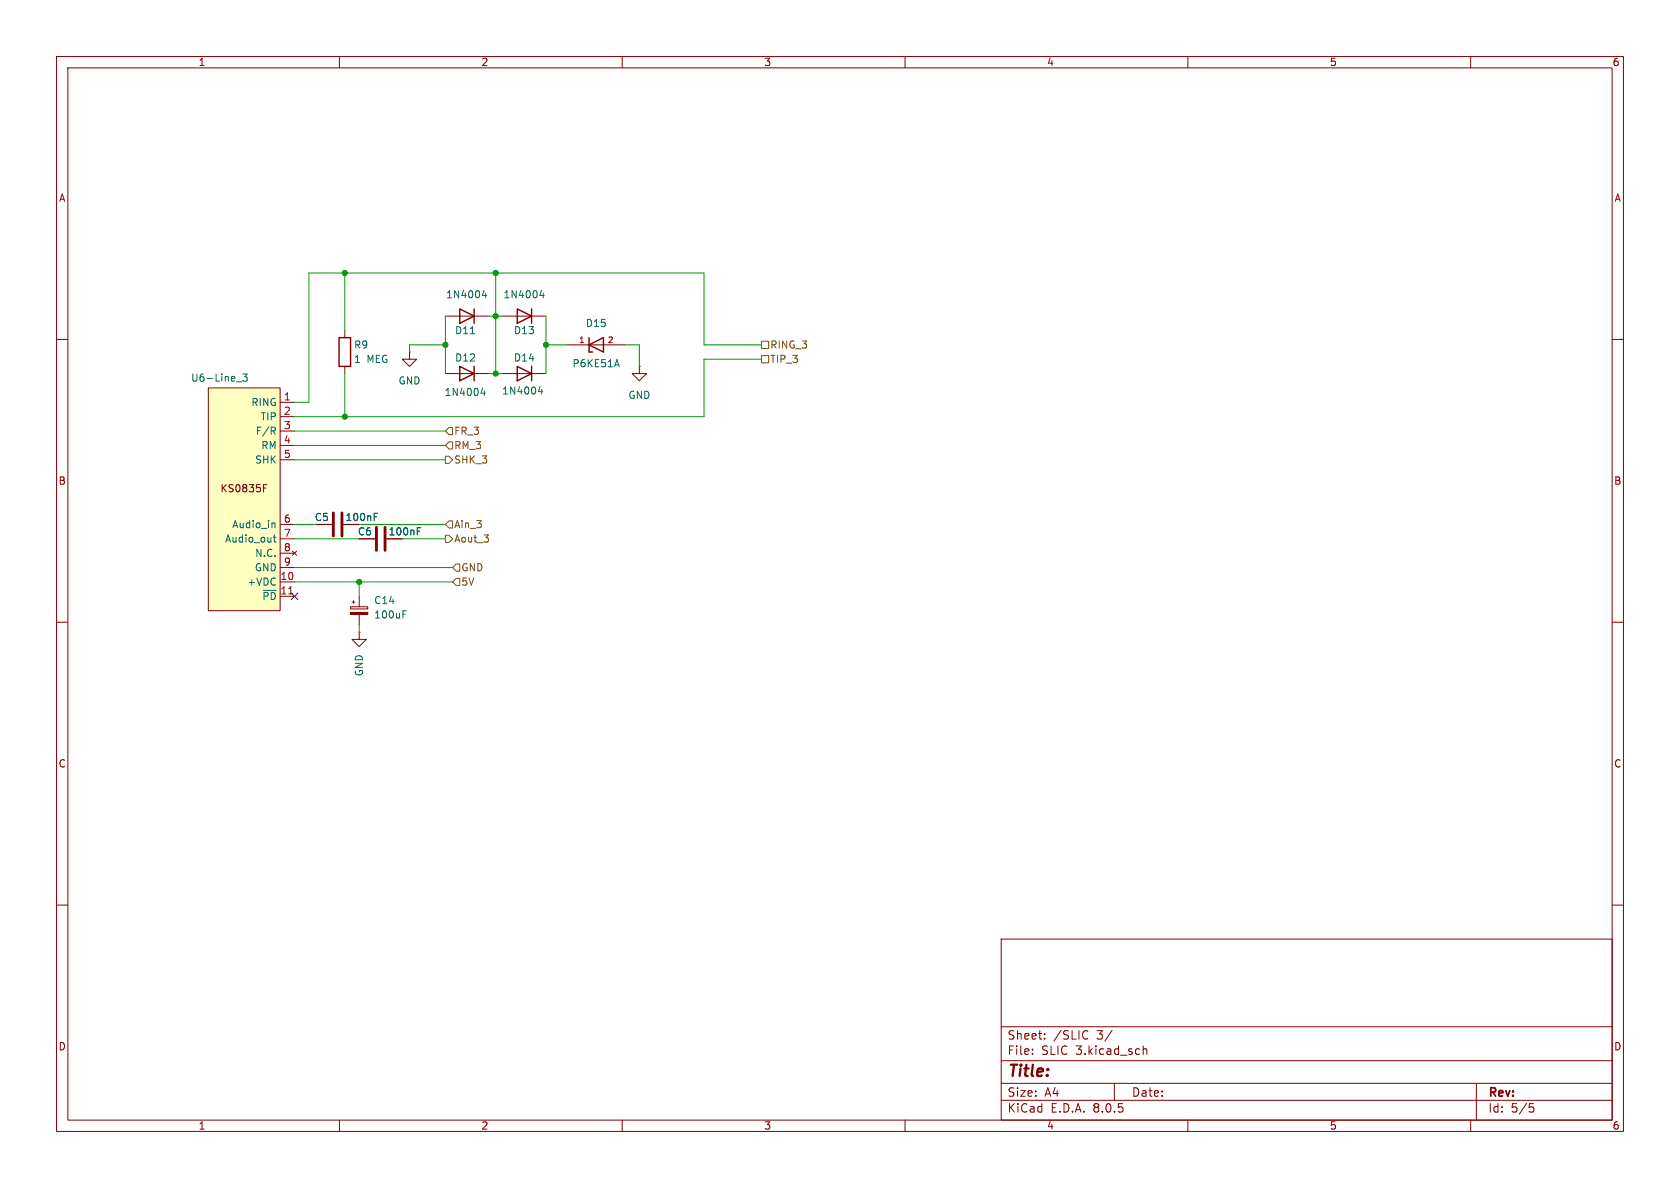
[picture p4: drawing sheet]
<svg xmlns="http://www.w3.org/2000/svg" width="297mm" height="210mm" viewBox="0 0 297 210" stroke-linecap="round" stroke-linejoin="round" font-family="sans-serif">
<g fill="none" stroke="#840000" stroke-width=".18">
<path d="M10 10h277v190h-277zM12 12h273v186h-273zM60 10v2M110 10v2M160 10v2M210 10v2M260 10v2M10 60h2M285 60h2M10 110h2M62 107.3h3v.3h-3zM62.2 106.4h.5"/>
<path d="M62.5 106.2v.5M63.5 105.4v1.9M63.5 108.6v1.9M285 110h2M10 160h2M285 160h2M177 166h108v32h-108zM60 198v2M110 198v2M160 198v2M177 194.5h108M177 191.5h108"/>
<path d="M177 187.5h108M177 181.5h108M182.5 186.3v.1M182.5 185.5v.1M184.7 183.6v.1M184.7 182.8v.1M192 182.2l.3 .1M192.3 183.6l-.3 .1M196.6 182.1l-1.3 2M197 191.5v3M202.1 184.9v1.5M202.1 185.5l.2-.1 .4 .1v.9"/>
<path d="M210 198v2M260 198v2M261 191.5v6.5M270.4 195.1h.7M270.5 195.7h.4l.3 .3-.2 .5-.5 .1"/>
</g>
<path d="M62 108.3h3v.3h-3z" fill="#840000" stroke="#840000" stroke-width=".18"/>
<path d="M71.2 108.6h.5M71.2 108h.6" fill="none" stroke="#006464" stroke-width=".18"/>
<path d="M36.8 68.6h12.7v39.4h-12.7z" fill="#ffffc2"/>
<g fill="none" stroke="#840000" stroke-width=".18">
<path d="M61 58.4v1.3M78.7 55.9h7.7M88.9 55.9h7.6M36.8 68.6h12.7v39.4h-12.7zM49.5 71.1h2.6M49.5 73.7h2.6M49.5 76.2h2.6M49.5 78.7h2.6M61 64.8v1.2M72.4 62.2v1.3h1.3l-1.3 1.3-1.3-1.3h1.3M72.4 62.2h.1M78.7 66h7.7"/>
<path d="M88.9 66h7.6M100.3 61h10.2M113 64.8v1.2h1.3l-1.3 1.3-1.2-1.3h1.2M113 64.8h.1M46.6 86.3h.4M46.6 85.7h.6M49.5 81.3h2.6M49.5 92.7h2.6M49.5 95.3h2.6M49.5 97.8h2.6M51.7 97.4l.8 .8M52.5 97.4l-.8 .8"/>
<path d="M55.9 92.7h2.8M63.5 95.3h2.8M49.5 102.9h2.6M49.5 105.4h2.6M49.5 100.3h2.6M63.5 111.8v1.2h1.3l-1.3 1.3-1.3-1.3h1.3M63.5 111.8h.1"/>
</g>
<path d="M51 105h.8" fill="none" stroke="#a90000" stroke-width=".18"/>
<g fill="none" stroke="#006464" stroke-width=".18">
<path d="M83.2 59h.7M85.6 51.3l-.3 .9h.8M85.9 51.8v.8M95.7 51.3l-.3 .9h.8M96 51.8v.8M41.8 67.5h.9M42.9 66.1h.8l-.4 .5 .3 .1v.6l-.1 .1-.6-.1M48.3 76.2l.4 .6M48.4 75.5l.3 .3-.1 .3-.2 .1M85.3 68.6l-.3 .9h.8M85.6 69.1v.8M95.5 68.3l-.3 .9h.8"/>
<path d="M95.8 68.8v.9M108.8 64.5h.6M109.1 63.6l.4 1.2M48.3 92.4l.3 .2v.7M48.3 95h.5M48.5 94.6v1l.3 .2M66.2 91.4h.4M66.2 90.7h.6M73.8 93.9h.4M73.8 93.3h.6"/>
</g>
<path d="M59.9 59.7h2.1v5.1h-2.1zM81.3 54.6l2.5 1.3-2.5 1.3zM83.8 54.6v2.6M91.4 54.6l2.6 1.3-2.6 1.3zM94 54.6v2.6M104.1 59.7v2.5h.7M81.3 64.8l2.5 1.2-2.5 1.3zM83.8 64.8v2.5M91.4 64.8l2.6 1.2-2.6 1.3zM94 64.8v2.5M104.1 61l2.6-1.3v2.5z" fill="none" stroke="#840000" stroke-width=".25"/>
<path d="M58.9 90.7v4M60.5 90.7v4M66.5 93.2v4.1M68.1 93.2v4.1" fill="none" stroke="#840000" stroke-width=".51"/>
<path d="M78.7 76.2l.7-.6h.6v1.2h-.6zM79.4 78.1h.6v1.3h-.6l-.7-.7zM134.6 60.3h1.3v1.3h-1.3zM134.6 62.9h1.3v1.2h-1.3zM78.7 80.6h.7l.6 .7-.6 .6h-.7zM78.7 92.7l.7-.6h.6v1.2h-.6zM78.7 94.6h.7l.6 .7-.6 .6h-.7zM80.6 99.7h.7v1.3h-.7l-.6-.7zM80 102.9l.6-.7h.7v1.3h-.7z" fill="none" stroke="#725600" stroke-width=".18"/>
<g fill="none" stroke="#009600" stroke-width=".18">
<path d="M61 48.3v10.1M78.7 55.9v10.1M86.4 55.9h2.5M87.6 48.3v17.7M96.5 55.9v10.1M52.1 78.7h26.6M52.1 76.2h26.6M61 66v7.7M78.7 61h-6.3v1.2M86.4 66h2.5M96.5 61h3.8M110.5 61h2.5v3.8"/>
<path d="M134.6 61h-10.1v-12.7h-69.9v22.8h-2.5M134.6 63.5h-10.1v10.2h-72.4M52.1 81.3h26.6M52.1 92.7h3.8M52.1 95.3h11.4M63.5 92.7h15.2M71.1 95.3h7.6M52.1 102.9h27.9M52.1 100.3h27.9M63.5 102.9v2.5M63.5 110.5v1.3"/>
</g>
<path d="M51.5 104.8l1.2 1.2M52.7 104.8l-1.2 1.2" fill="none" stroke="#000084" stroke-width=".18"/>
<g fill="#009600" stroke="#009600" stroke-width=".18">
<circle cx="78.7" cy="61" r=".46"/>
<circle cx="61" cy="73.7" r=".46"/>
<circle cx="63.5" cy="102.9" r=".46"/>
<circle cx="61" cy="48.3" r=".46"/>
<circle cx="87.6" cy="55.9" r=".46"/>
<circle cx="87.6" cy="48.3" r=".46"/>
<circle cx="87.6" cy="66" r=".46"/>
<circle cx="96.5" cy="61" r=".46"/>
</g>
<text font-size="2.8" fill="#840000" x="178" y="190.9">Title:</text>
<g font-size="2.1" fill="#840000">
<text x="178" y="184">Sheet:</text>
<text x="186.2" y="184">/SLIC</text>
<text x="194" y="184">3/</text>
<text x="178" y="186.7">File:</text>
<text x="184.1" y="186.7">SLIC</text>
<text x="190.2" y="186.7">3.kicad_sch</text>
<text x="178" y="196.9">KiCad</text>
<text x="178" y="194.1">Size:</text>
<text x="184.7" y="194.1">A4</text>
<text x="185.7" y="196.9">E.D.A.</text>
<text x="193.3" y="196.9">8.0.5</text>
<text x="200" y="194.1">Date:</text>
<text x="263" y="194.3">Rev:</text>
<text x="263" y="196.9">Id:</text>
<text x="267.1" y="196.9">5/5</text>
</g>
<g font-size="1.8" fill="#840000">
<text x="35" y="11.9">1</text>
<text x="85" y="11.9">2</text>
<text x="135" y="11.9">3</text>
<text x="185" y="11.9">4</text>
<text x="235" y="11.9">5</text>
<text x="285" y="11.9">6</text>
<text x="10.3" y="35.9">A</text>
<text x="285.3" y="35.9">A</text>
<text x="10.3" y="85.9">B</text>
<text x="38.9" y="87.2">KS0835F</text>
<text x="285.3" y="85.9">B</text>
<text x="61" y="92.3">100nF</text>
<text x="68.6" y="94.8">100nF</text>
<text x="10.3" y="135.9">C</text>
<text x="285.3" y="135.9">C</text>
<text x="10.3" y="185.9">D</text>
<text x="285.3" y="185.9">D</text>
<text x="35" y="199.9">1</text>
<text x="85" y="199.9">2</text>
<text x="135" y="199.9">3</text>
<text x="185" y="199.9">4</text>
<text x="235" y="199.9">5</text>
<text x="285" y="199.9">6</text>
</g>
<g font-size="1.8" fill="#006464">
<text x="78.8" y="52.9">1N4004</text>
<text x="88.9" y="52.9">1N4004</text>
<text x="80.3" y="59.3">D11</text>
<text x="90.8" y="59.3">D13</text>
<text x="103.5" y="58">D15</text>
<text x="62.5" y="61.8">R9</text>
<text x="62.5" y="64.4">1</text>
<text x="64.9" y="64.4">MEG</text>
<text x="80.3" y="64.1">D12</text>
<text x="90.8" y="64.1">D14</text>
<text x="101.1" y="65.1">P6KE51A</text>
<text x="33.7" y="67.7">U6-Line_3</text>
<text x="44.3" y="72">RING</text>
<text x="70.4" y="68.2">GND</text>
<text x="78.5" y="70.2">1N4004</text>
<text x="88.7" y="70">1N4004</text>
<text x="111" y="70.7">GND</text>
<text x="45.1" y="77.1">F/R</text>
<text x="46" y="74.5">TIP</text>
<text x="45" y="82.1">SHK</text>
<text x="46.1" y="79.6">RM</text>
<text x="41" y="93.6">Audio_in</text>
<text x="55.6" y="92.3">C5</text>
<text x="63.2" y="94.8">C6</text>
<text x="39.7" y="96.1">Audio_out</text>
<text x="44.9" y="101.2">GND</text>
<text x="45" y="98.7">N.C.</text>
<text x="43.6" y="103.7">+VDC</text>
<text x="46.3" y="106.3">~{PD}</text>
<text x="66" y="107">C14</text>
<text x="66" y="109.5">100uF</text>
<text x="64.4" y="119.7" transform="rotate(-90 64.4 119.7)">GND</text>
</g>
<g font-size="1.8" fill="#725600">
<text x="136.1" y="61.8">RING_3</text>
<text x="136.1" y="64.4">TIP_3</text>
<text x="80.2" y="77.1">FR_3</text>
<text x="80.2" y="82.1">SHK_3</text>
<text x="80.2" y="79.6">RM_3</text>
<text x="80.2" y="93.6">Ain_3</text>
<text x="80.2" y="96.1">Aout_3</text>
<text x="81.5" y="101.2">GND</text>
<text x="81.5" y="103.7">5V</text>
</g>
<g font-size="1.8" fill="#a90000">
<text x="50.1" y="70.9">1</text>
<text x="50.1" y="73.4">2</text>
<text x="50.1" y="75.9">3</text>
<text x="50.1" y="78.5">4</text>
<text x="50.1" y="81">5</text>
<text x="50.1" y="92.5">6</text>
<text x="50.1" y="95">7</text>
<text x="50.1" y="97.5">8</text>
<text x="50.1" y="100.1">9</text>
<text x="49.5" y="102.6">10</text>
<text x="49.5" y="105.2">11</text>
</g>
<g font-size="1.4" fill="#a90000">
<text x="102.3" y="60.7">1</text>
<text x="107.3" y="60.7">2</text>
</g>
</svg>
